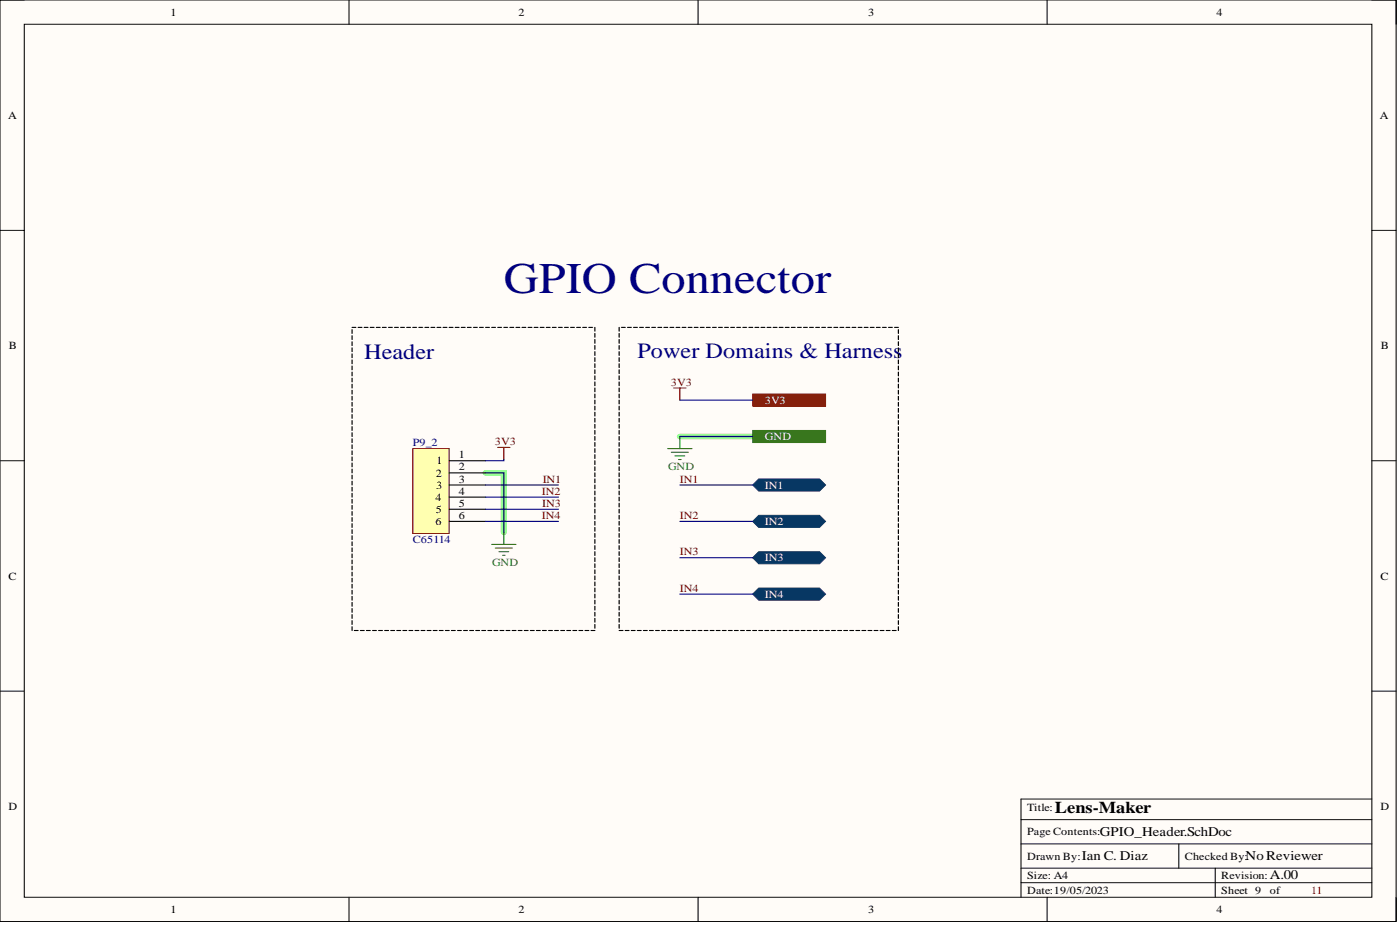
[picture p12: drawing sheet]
<svg xmlns="http://www.w3.org/2000/svg" width="292mm" height="193mm" viewBox="0 0 292 193" stroke-linecap="round" stroke-linejoin="round" font-family="sans-serif">
<path d="M0 0h291.3v192.2h-291.3z" fill-rule="evenodd" fill="#fffcf8"/>
<path d="M0 0h291.3v192.2h-291.3z" fill="none" stroke="#000" stroke-width=".21"/>
<path d="M5.1 5.1h281.1v182.1h-281.1z" fill-rule="evenodd" fill="#fffcf8"/>
<g fill="none" stroke="#000" stroke-width=".21">
<path d="M0 0h5.1M5.1 5.1h281.1v182.1h-281.1zM72.8 0v5.1M145.6 0v5.1M218.5 0v5.1M286.2 0h5.1v5.1M0 48.1h5.1M286.2 48.1h5.1M0 96.1h5.1M286.2 96.1h5.1M0 144.2h5.1M286.2 144.2h5.1"/>
<path d="M213 176.1h73.2M213 171h73.2M246 176.1v5M286.2 166.7h-73.2v20.5M72.8 187.2v5M145.6 187.2v5M213 181.1h73.2M213 184.1h73.2M218.5 187.2v5M253.6 181.1v6.1M291.3 187.2v5"/>
</g>
<path d="M101.3 98.7h3.8v12.3M141.8 91.1h15.2" fill="none" stroke="#6eff6e" stroke-width="1.2"/>
<path d="M86.1 93.6h7.6v17.7h-7.6z" fill-rule="evenodd" fill="#ffffb0"/>
<path d="M86.1 93.6h7.6v17.7h-7.6z" fill="none" stroke="#800000" stroke-width=".21"/>
<path d="M93.7 96.1h7.6M93.7 98.7h7.6M93.7 101.2h7.6M93.7 103.7h7.6M93.7 106.2h7.6M93.7 108.8h7.6" fill="none" stroke="#000" stroke-width=".24"/>
<path d="M140.6 80.9h2.5M141.8 80.9v2.6" fill="none" stroke="#800000" stroke-width=".24"/>
<path d="M157 82.2h15.2v2.5h-15.2z" fill-rule="evenodd" fill="#85200c"/>
<path d="M157 82.2h15.2v2.5h-15.2z" fill="none" stroke="#800000" stroke-width=".21"/>
<path d="M157 89.8h15.2v2.5h-15.2z" fill-rule="evenodd" fill="#38761d"/>
<path d="M157 89.8h15.2v2.5h-15.2z" fill="none" stroke="#38761d" stroke-width=".21"/>
<path d="M139.3 93.6h5.1M140.1 94.4h3.5M140.8 95.1h2.1M141.6 95.9h.5M141.8 91.1v2.5M102.6 113.6h5.1M103.3 114.3h3.6M104.1 115.1h2M104.9 115.9h.5M105.1 111v2.6" fill="none" stroke="#38761d" stroke-width=".24"/>
<path d="M103.9 93.3h2.5M105.1 93.3v2.6" fill="none" stroke="#800000" stroke-width=".24"/>
<path d="M157 101.2l1.3-1.3h12.7l1.2 1.3-1.2 1.2h-12.7z" fill-rule="evenodd" fill="#073763"/>
<path d="M157 101.2l1.3-1.3h12.7l1.2 1.3-1.2 1.2h-12.7z" fill="none" stroke="#073763" stroke-width=".21"/>
<path d="M157 108.8l1.3-1.3h12.7l1.2 1.3-1.2 1.2h-12.7z" fill-rule="evenodd" fill="#073763"/>
<path d="M157 108.8l1.3-1.3h12.7l1.2 1.3-1.2 1.2h-12.7z" fill="none" stroke="#073763" stroke-width=".21"/>
<path d="M101.3 98.7h3.8v12.3M105.1 95.9v.2h-3.8M141.8 83.5h15.2M141.8 91.1h15.2M101.3 101.2h15.2M101.3 103.7h15.2M101.3 106.2h15.2M141.8 101.2h15.2M141.8 108.8h15.2" fill="none" stroke="#000080" stroke-width=".24"/>
<g fill="none" stroke="#000" stroke-width=".24">
<path d="M73.5 68.3h.7M73.5 68.8v.8M73.5 70v.8M73.5 71.3v.8M73.5 72.6v.8M73.5 73.8v.8M73.5 75.1v.8M73.5 76.4v.7M73.5 77.6v.8M73.5 78.9v.8M74.7 68.3h.8M76 68.3h.8"/>
<path d="M77.3 68.3h.7M78.5 68.3h.8M79.8 68.3h.8M81.1 68.3h.7M82.3 68.3h.8M83.6 68.3h.8M84.9 68.3h.7M86.1 68.3h.8M87.4 68.3h.8M88.7 68.3h.7M89.9 68.3h.8M91.2 68.3h.8"/>
<path d="M92.5 68.3h.7M93.7 68.3h.8M95 68.3h.8M96.3 68.3h.7M97.5 68.3h.8M98.8 68.3h.8M100.1 68.3h.7M101.3 68.3h.8M102.6 68.3h.8M103.9 68.3h.7M105.1 68.3h.8M106.4 68.3h.8"/>
<path d="M107.7 68.3h.7M108.9 68.3h.8M110.2 68.3h.8M111.5 68.3h.7M112.7 68.3h.8M114 68.3h.8M115.3 68.3h.7M116.5 68.3h.8M117.8 68.3h.8M119.1 68.3h.7M120.3 68.3h.8M121.6 68.3h.8"/>
<path d="M122.8 68.3h.8M124.1 68.3v.8M124.1 69.6v.8M124.1 70.8v.8M124.1 72.1v.8M124.1 73.4v.7M124.1 74.6v.8M124.1 75.9v.8M124.1 77.1v.8M124.1 78.4v.8M124.1 79.7v.8M129.2 68.3v.8"/>
<path d="M129.2 69.6v.8M129.2 70.8v.8M129.2 72.1v.8M129.2 73.4v.7M129.2 74.6v.8M129.2 75.9v.8M129.2 77.1v.8M129.2 78.4v.8M129.2 79.7v.8M129.7 68.3h.7M130.9 68.3h.8M132.2 68.3h.8"/>
<path d="M133.5 68.3h.7M134.7 68.3h.8M136 68.3h.8M137.3 68.3h.7M138.5 68.3h.8M139.8 68.3h.8M141.1 68.3h.7M142.3 68.3h.8M143.6 68.3h.8M144.9 68.3h.7M146.1 68.3h.8M147.4 68.3h.8"/>
<path d="M148.7 68.3h.7M149.9 68.3h.8M151.2 68.3h.8M152.5 68.3h.7M153.7 68.3h.8M155 68.3h.8M156.3 68.3h.7M157.5 68.3h.8M158.8 68.3h.8M160.1 68.3h.7M161.3 68.3h.8M162.6 68.3h.8"/>
<path d="M163.9 68.3h.7M165.1 68.3h.8M166.4 68.3h.8M167.7 68.3h.7M168.9 68.3h.8M170.2 68.3h.8M171.5 68.3h.7M172.7 68.3h.8M174 68.3h.8M175.3 68.3h.7M176.5 68.3h.8M177.8 68.3h.8"/>
<path d="M179.1 68.3h.7M180.3 68.3h.8M181.6 68.3h.8M182.9 68.3h.7M184.1 68.3h.8M185.4 68.3h.8M186.6 68.3h.8M187.4 68.8v.8M187.4 70v.8M187.4 71.3v.8M187.4 72.6v.8M187.4 73.8v.8"/>
<path d="M187.4 75.1v.8M187.4 76.4v.7M187.4 77.6v.8M187.4 78.9v.8M73.5 80.2v.7M73.5 81.4v.8M73.5 82.7v.8M73.5 83.9v.8M73.5 85.2v.8M73.5 86.5v.8M73.5 87.7v.8M73.5 89v.8"/>
<path d="M73.5 90.3v.8M73.5 91.5v.8M73.5 92.8v.8M73.5 94.1v.8M73.5 95.3v.8M73.5 96.6v.8M73.5 97.9v.8M73.5 99.1v.8M124.1 80.9v.8M124.1 82.2v.8M124.1 83.5v.8M124.1 84.7v.8"/>
<path d="M124.1 86v.8M124.1 87.3v.8M124.1 88.5v.8M124.1 89.8v.8M124.1 91.1v.8M124.1 92.3v.8M124.1 93.6v.8M124.1 94.9v.7M124.1 96.1v.8M124.1 97.4v.8M124.1 98.7v.7M124.1 99.9v.8"/>
<path d="M129.2 80.9v.8M129.2 82.2v.8M129.2 83.5v.8M129.2 84.7v.8M129.2 86v.8M129.2 87.3v.8M129.2 88.5v.8M129.2 89.8v.8M129.2 91.1v.8M129.2 92.3v.8M129.2 93.6v.8M129.2 94.9v.7"/>
<path d="M129.2 96.1v.8M129.2 97.4v.8M129.2 98.7v.7M129.2 99.9v.8M187.4 80.2v.7M187.4 81.4v.8M187.4 82.7v.8M187.4 83.9v.8M187.4 85.2v.8M187.4 86.5v.8M187.4 87.7v.8M187.4 89v.8"/>
<path d="M187.4 90.3v.8M187.4 91.5v.8M187.4 92.8v.8M187.4 94.1v.8M187.4 95.3v.8M187.4 96.6v.8M187.4 97.9v.8M187.4 99.1v.8M73.5 100.4v.8M73.5 101.7v.7M73.5 102.9v.8M73.5 104.2v.8"/>
<path d="M73.5 105.4v.8M73.5 106.7v.8M73.5 108v.8M73.5 109.2v.8M73.5 110.5v.8M73.5 111.8v.8M73.5 113v.8M73.5 114.3v.8M73.5 115.6v.8M73.5 116.8v.8M73.5 118.1v.8M73.5 119.4v.8"/>
<path d="M124.1 101.2v.8M124.1 102.4v.8M124.1 103.7v.8M124.1 105v.8M124.1 106.2v.8M124.1 107.5v.8M124.1 108.8v.8M124.1 110v.8M124.1 111.3v.8M124.1 112.6v.8M124.1 113.8v.8M124.1 115.1v.8"/>
<path d="M124.1 116.4v.7M124.1 117.6v.8M124.1 118.9v.8M129.2 101.2v.8M129.2 102.4v.8M129.2 103.7v.8M129.2 105v.8M129.2 106.2v.8M129.2 107.5v.8M129.2 108.8v.8M129.2 110v.8M129.2 111.3v.8"/>
<path d="M129.2 112.6v.8M129.2 113.8v.8M129.2 115.1v.8M129.2 116.4v.7M129.2 117.6v.8M129.2 118.9v.8M187.4 100.4v.8M187.4 101.7v.7M187.4 102.9v.8M187.4 104.2v.8M187.4 105.4v.8M187.4 106.7v.8"/>
<path d="M187.4 108v.8M187.4 109.2v.8M187.4 110.5v.8M187.4 111.8v.8M187.4 113v.8M187.4 114.3v.8M187.4 115.6v.8M187.4 116.8v.8M187.4 118.1v.8M187.4 119.4v.8M73.5 120.6v.8M73.5 121.9v.8"/>
<path d="M73.5 123.2v.7M73.5 124.4v.8M73.5 125.7v.8M73.5 126.9v.8M73.5 128.2v.8M73.5 129.5v.8M73.5 130.7v.8M73.9 131.5h.8M75.2 131.5h.8M76.5 131.5h.8M77.7 131.5h.8M79 131.5h.8"/>
<path d="M80.3 131.5h.8M81.5 131.5h.8M82.8 131.5h.8M84.1 131.5h.8M85.3 131.5h.8M86.6 131.5h.8M87.9 131.5h.8M89.1 131.5h.8M90.4 131.5h.8M91.7 131.5h.8M92.9 131.5h.8M94.2 131.5h.8"/>
<path d="M95.5 131.5h.8M96.7 131.5h.8M98 131.5h.8M99.3 131.5h.8M100.5 131.5h.8M101.8 131.5h.8M103.1 131.5h.8M104.3 131.5h.8M105.6 131.5h.8M106.9 131.5h.8M108.1 131.5h.8M109.4 131.5h.8"/>
<path d="M110.7 131.5h.8M111.9 131.5h.8M113.2 131.5h.8M114.5 131.5h.8M115.7 131.5h.8M117 131.5h.8M118.3 131.5h.8M119.5 131.5h.8M120.8 131.5h.8M122.1 131.5h.7M123.3 131.5h.8M124.1 120.2v.7"/>
<path d="M124.1 121.4v.8M124.1 122.7v.8M124.1 123.9v.8M124.1 125.2v.8M124.1 126.5v.8M124.1 127.7v.8M124.1 129v.8M124.1 130.3v.8M129.2 120.2v.7M129.2 121.4v.8M129.2 122.7v.8M129.2 123.9v.8"/>
<path d="M129.2 125.2v.8M129.2 126.5v.8M129.2 127.7v.8M129.2 129v.8M129.2 130.3v.8M129.2 131.5h.8M130.4 131.5h.8M131.7 131.5h.8M133 131.5h.8M134.2 131.5h.8M135.5 131.5h.8M136.8 131.5h.8"/>
<path d="M138 131.5h.8M139.3 131.5h.8M140.6 131.5h.8M141.8 131.5h.8M143.1 131.5h.8M144.4 131.5h.8M145.6 131.5h.8M146.9 131.5h.8M148.2 131.5h.8M149.4 131.5h.8M150.7 131.5h.8M152 131.5h.8"/>
<path d="M153.2 131.5h.8M154.5 131.5h.8M155.8 131.5h.8M157 131.5h.8M158.3 131.5h.8M159.6 131.5h.8M160.8 131.5h.8M162.1 131.5h.8M163.4 131.5h.8M164.6 131.5h.8M165.9 131.5h.8M167.2 131.5h.8"/>
<path d="M168.4 131.5h.8M169.7 131.5h.8M171 131.5h.8M172.2 131.5h.8M173.5 131.5h.8M174.8 131.5h.8M176 131.5h.8M177.3 131.5h.8M178.6 131.5h.8M179.8 131.5h.8M181.1 131.5h.8M182.4 131.5h.8"/>
<path d="M183.6 131.5h.8M184.9 131.5h.8M186.2 131.5h.8M187.4 120.6v.8M187.4 121.9v.8M187.4 123.2v.7M187.4 124.4v.8M187.4 125.7v.8M187.4 126.9v.8M187.4 128.2v.8M187.4 129.5v.8M187.4 130.7v.8"/>
</g>
<path d="M157 116.4l1.3-1.3h12.7l1.2 1.3-1.2 1.2h-12.7z" fill-rule="evenodd" fill="#073763"/>
<path d="M157 116.4l1.3-1.3h12.7l1.2 1.3-1.2 1.2h-12.7z" fill="none" stroke="#073763" stroke-width=".21"/>
<path d="M101.3 108.8h15.2M141.8 116.4h15.2" fill="none" stroke="#000080" stroke-width=".24"/>
<path d="M157 123.9l1.3-1.2h12.7l1.2 1.2-1.2 1.3h-12.7z" fill-rule="evenodd" fill="#073763"/>
<path d="M157 123.9l1.3-1.2h12.7l1.2 1.2-1.2 1.3h-12.7z" fill="none" stroke="#073763" stroke-width=".21"/>
<path d="M141.8 123.9h15.2" fill="none" stroke="#000080" stroke-width=".24"/>
<text font-size="9.1" fill="#000080" x="105.1" y="61">GPIO Connector</text>
<g font-size="4.6" fill="#000080">
<text x="76" y="74.9">Header</text>
<text x="133" y="74.6">Power Domains &amp; Harness</text>
</g>
<text font-size="3.5" x="220.1" y="169.6">Lens-Maker</text>
<g font-size="2.8">
<text x="225.7" y="179.5">Ian C. Diaz</text>
<text x="229.5" y="174.5">GPIO_Header.SchDoc</text>
<text x="259.9" y="179.5">No Reviewer</text>
<text x="265" y="183.3">A.00</text>
</g>
<g font-size="2.3">
<text x="35.5" y="3.3">1</text>
<text x="108.2" y="3.3">2</text>
<text x="181.1" y="3.3">3</text>
<text x="253.8" y="3.3">4</text>
<text x="1.7" y="24.8">A</text>
<text x="287.9" y="24.8">A</text>
<text x="1.9" y="72.8">B</text>
<text x="288.1" y="72.8">B</text>
<text x="95.7" y="95.6">1</text>
<text x="90.9" y="99.4">2</text>
<text x="91" y="101.9">3</text>
<text x="91.1" y="96.9">1</text>
<text x="95.7" y="98.1">2</text>
<text x="95.7" y="100.7">3</text>
<text x="90.8" y="104.5">4</text>
<text x="90.9" y="107">5</text>
<text x="95.7" y="103.2">4</text>
<text x="95.7" y="105.7">5</text>
<text x="90.8" y="109.5">6</text>
<text x="95.7" y="108.3">6</text>
<text x="1.8" y="120.9">C</text>
<text x="288" y="120.9">C</text>
<text x="1.8" y="169">D</text>
<text x="214.3" y="169.2">Title:</text>
<text x="288" y="169">D</text>
<text x="214.3" y="179.3">Drawn By:</text>
<text x="214.3" y="174.3">Page Contents:</text>
<text x="247.2" y="179.3">Checked By:</text>
<text x="214.3" y="183.4">Size: A4</text>
<text x="254.8" y="183.4">Revision:</text>
<text x="35.5" y="190.5">1</text>
<text x="108.2" y="190.5">2</text>
<text x="181.1" y="190.5">3</text>
<text x="214.3" y="186.4">Date:19/05/2023</text>
<text x="253.8" y="190.5">4</text>
<text x="254.8" y="186.4">Sheet 9</text>
<text x="265" y="186.4">of</text>
</g>
<g font-size="2.3" fill="#800000">
<text x="140" y="80.4">3V3</text>
<text x="103.3" y="92.8">3V3</text>
<text x="113.2" y="100.7">IN1</text>
<text x="141.8" y="100.7">IN1</text>
<text x="113.1" y="103.2">IN2</text>
<text x="113.1" y="105.7">IN3</text>
<text x="113.1" y="108.3">IN4</text>
<text x="141.8" y="108.3">IN2</text>
<text x="141.8" y="115.9">IN3</text>
<text x="141.8" y="123.4">IN4</text>
</g>
<g font-size="2.3" fill="#fff">
<text x="159.6" y="84.2">3V3</text>
<text x="159.6" y="91.8">GND</text>
<text x="159.6" y="101.9">IN1</text>
<text x="159.6" y="109.5">IN2</text>
<text x="159.6" y="117.1">IN3</text>
<text x="159.6" y="124.7">IN4</text>
</g>
<g font-size="2.3" fill="#000080">
<text x="86.1" y="93.1">P9_2</text>
<text x="86.1" y="113.3">C65114</text>
</g>
<g font-size="2.3" fill="#38761d">
<text x="139.4" y="98.1">GND</text>
<text x="102.7" y="118.1">GND</text>
</g>
<text font-size="2.3" fill="#d50000" x="273.6" y="186.4">11</text>
</svg>
